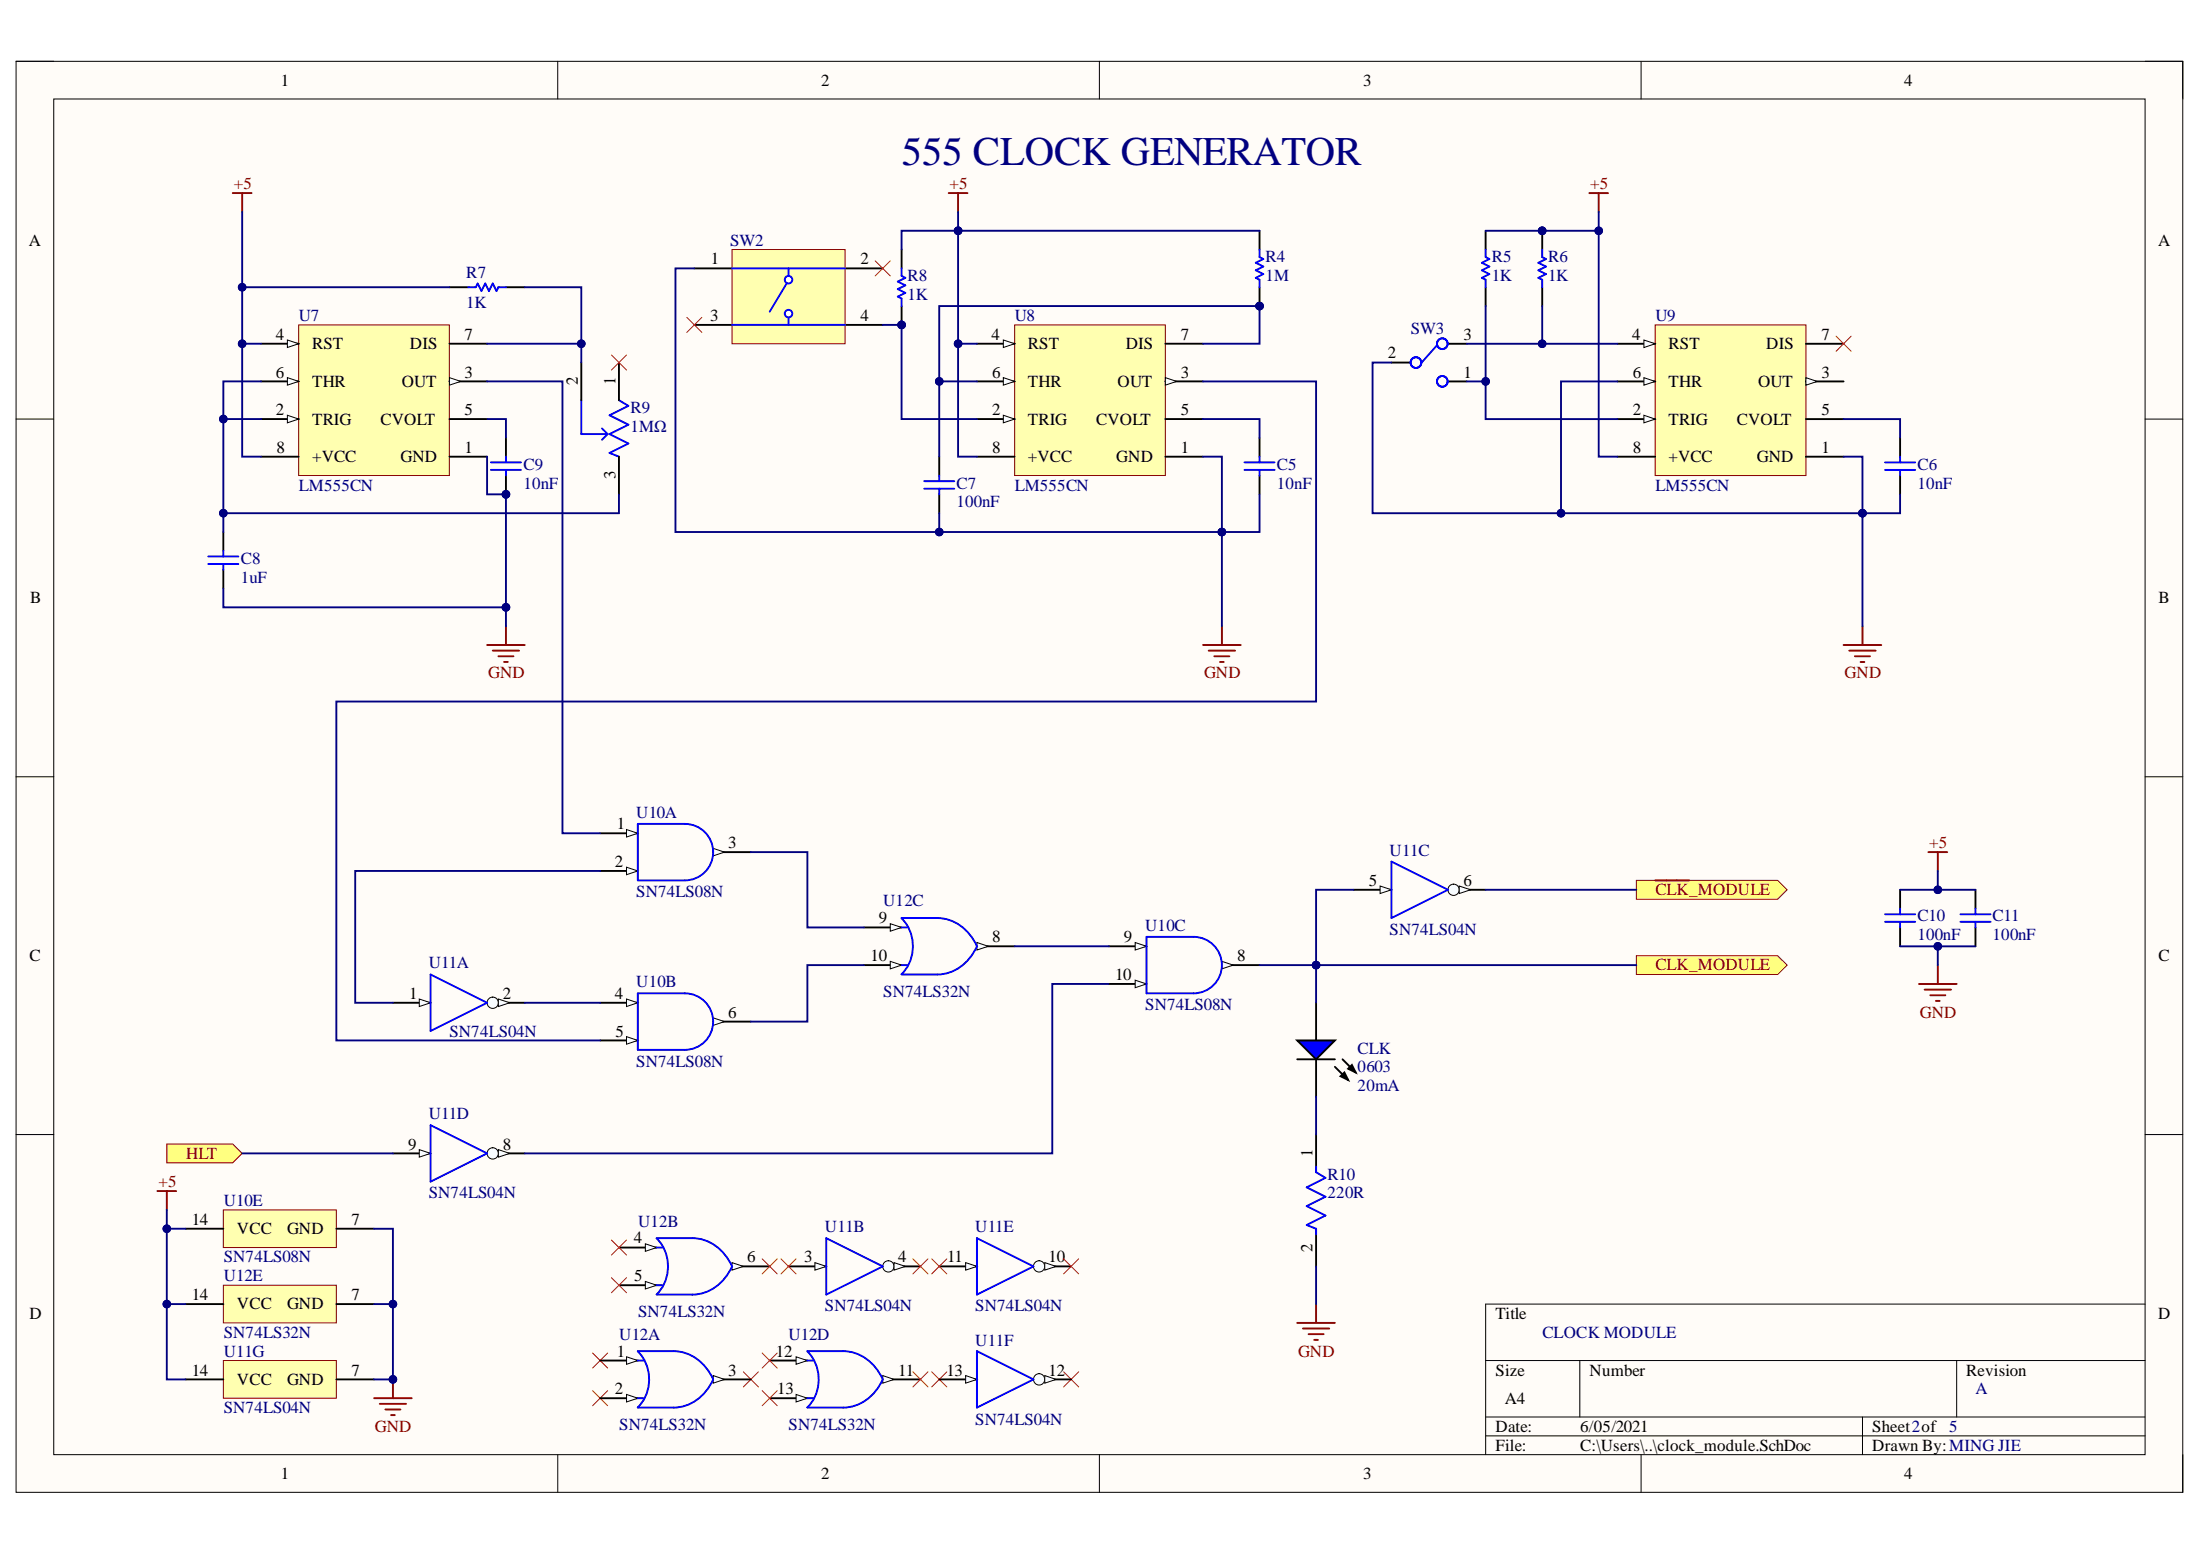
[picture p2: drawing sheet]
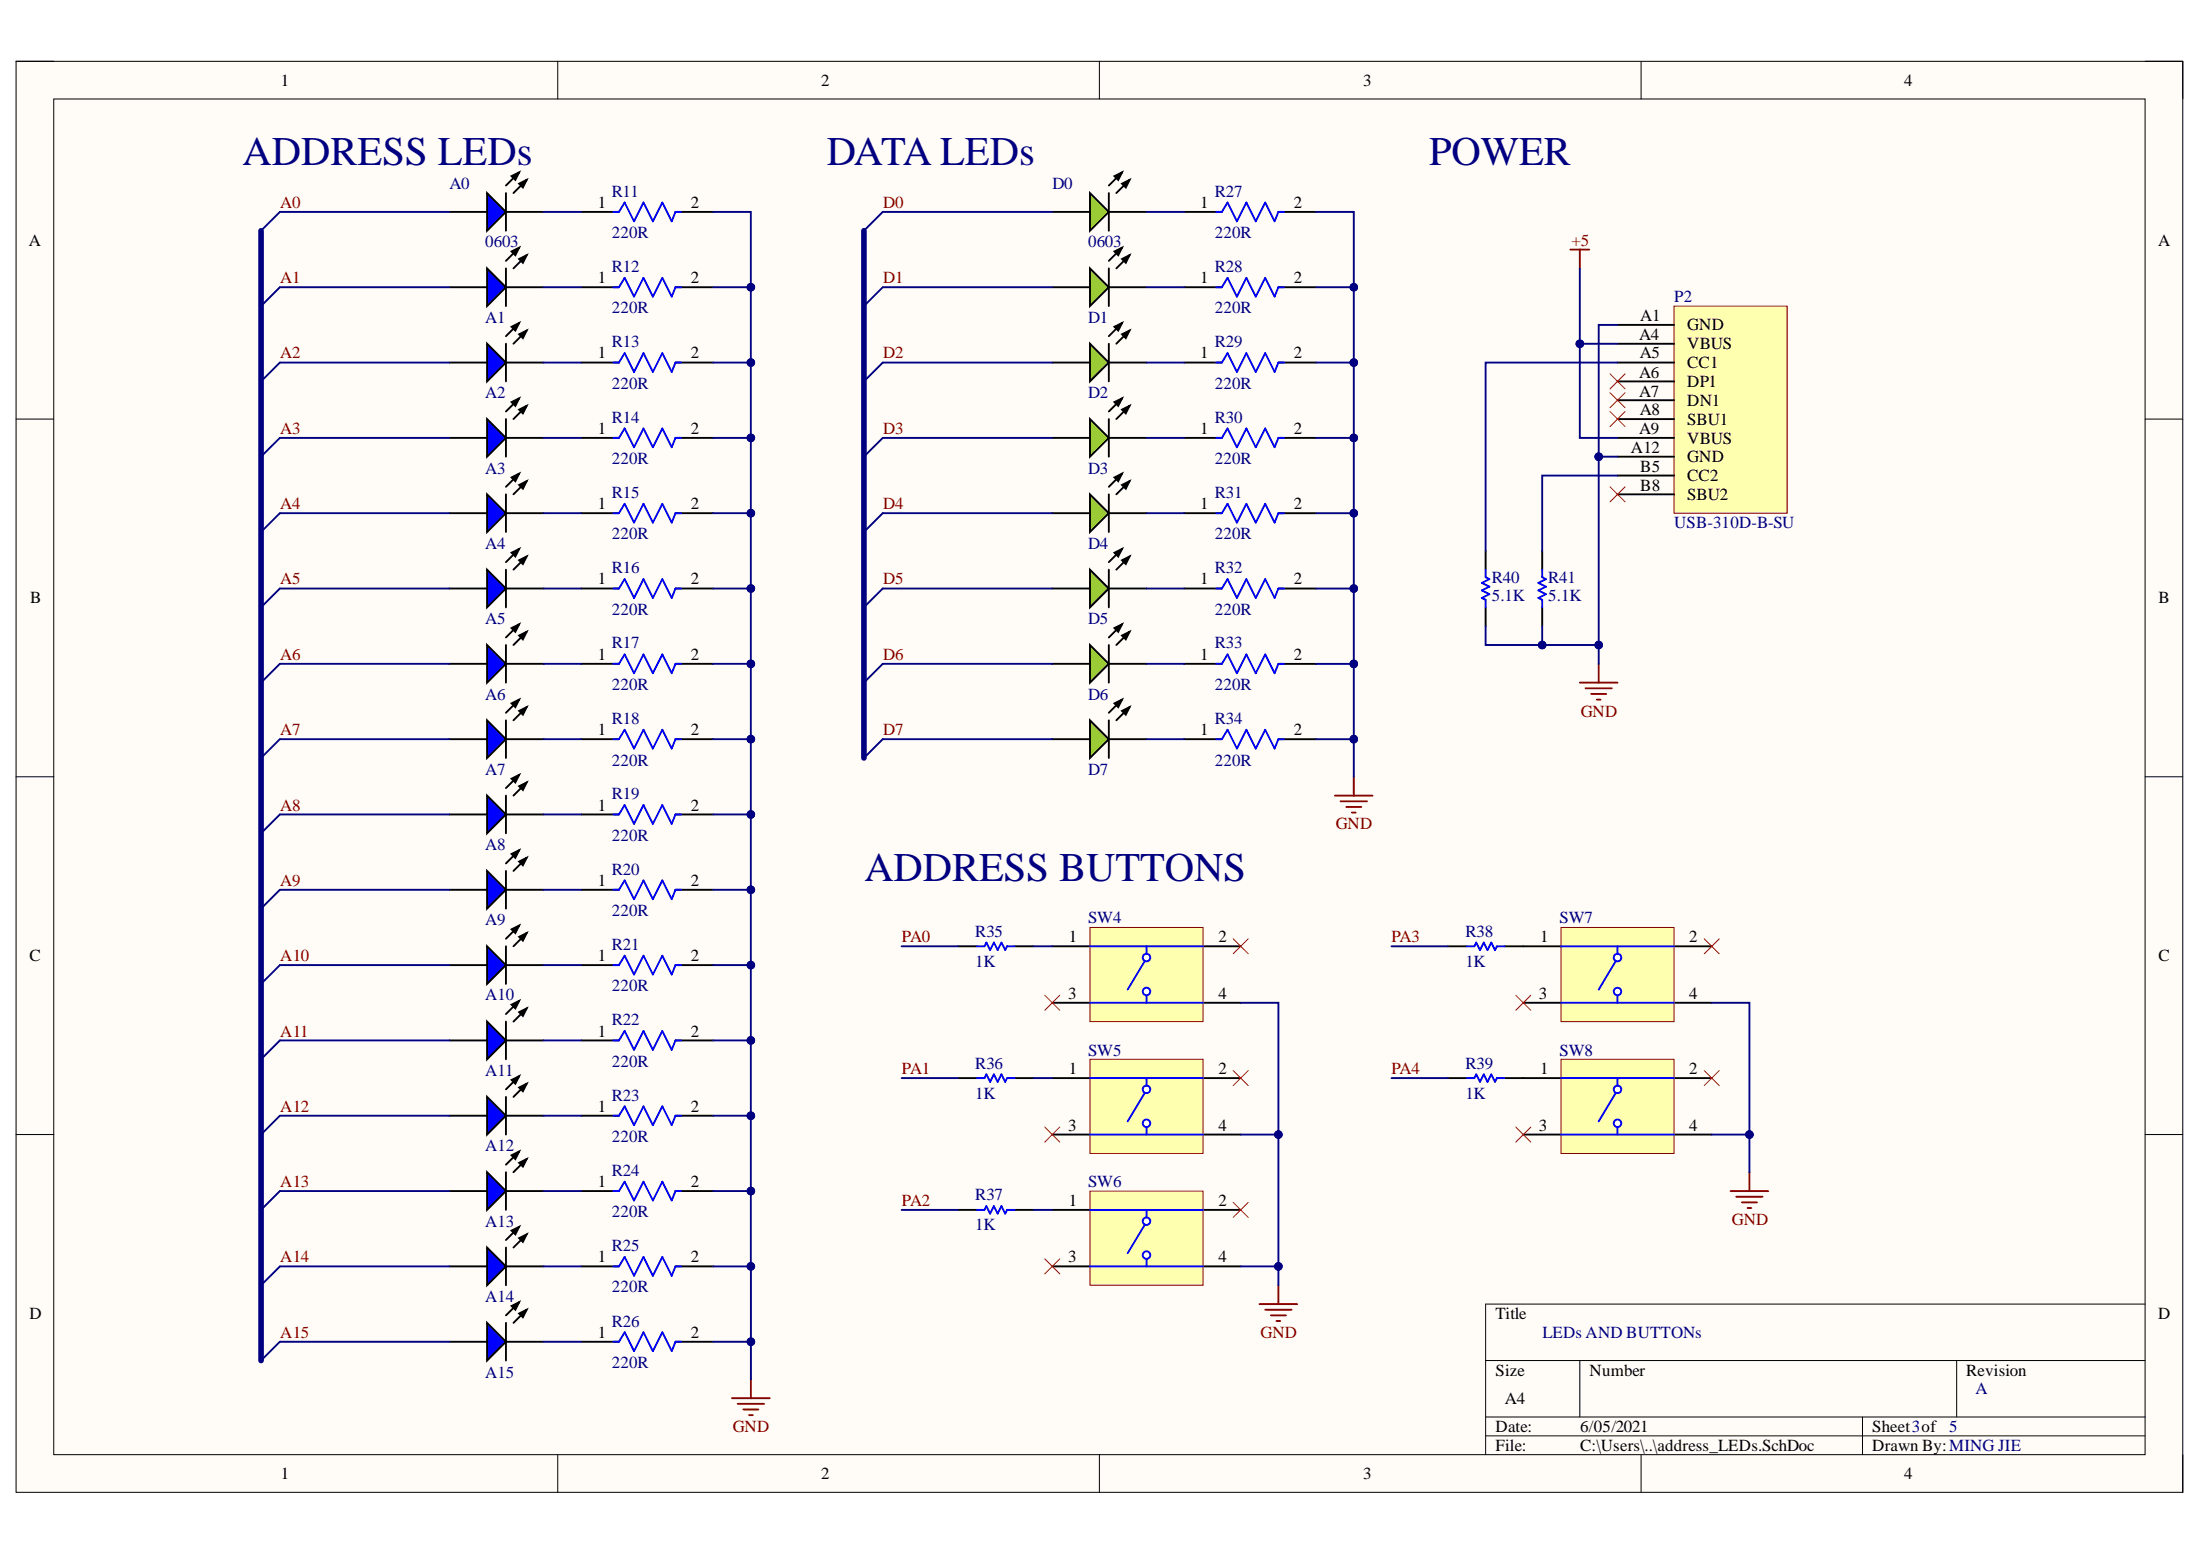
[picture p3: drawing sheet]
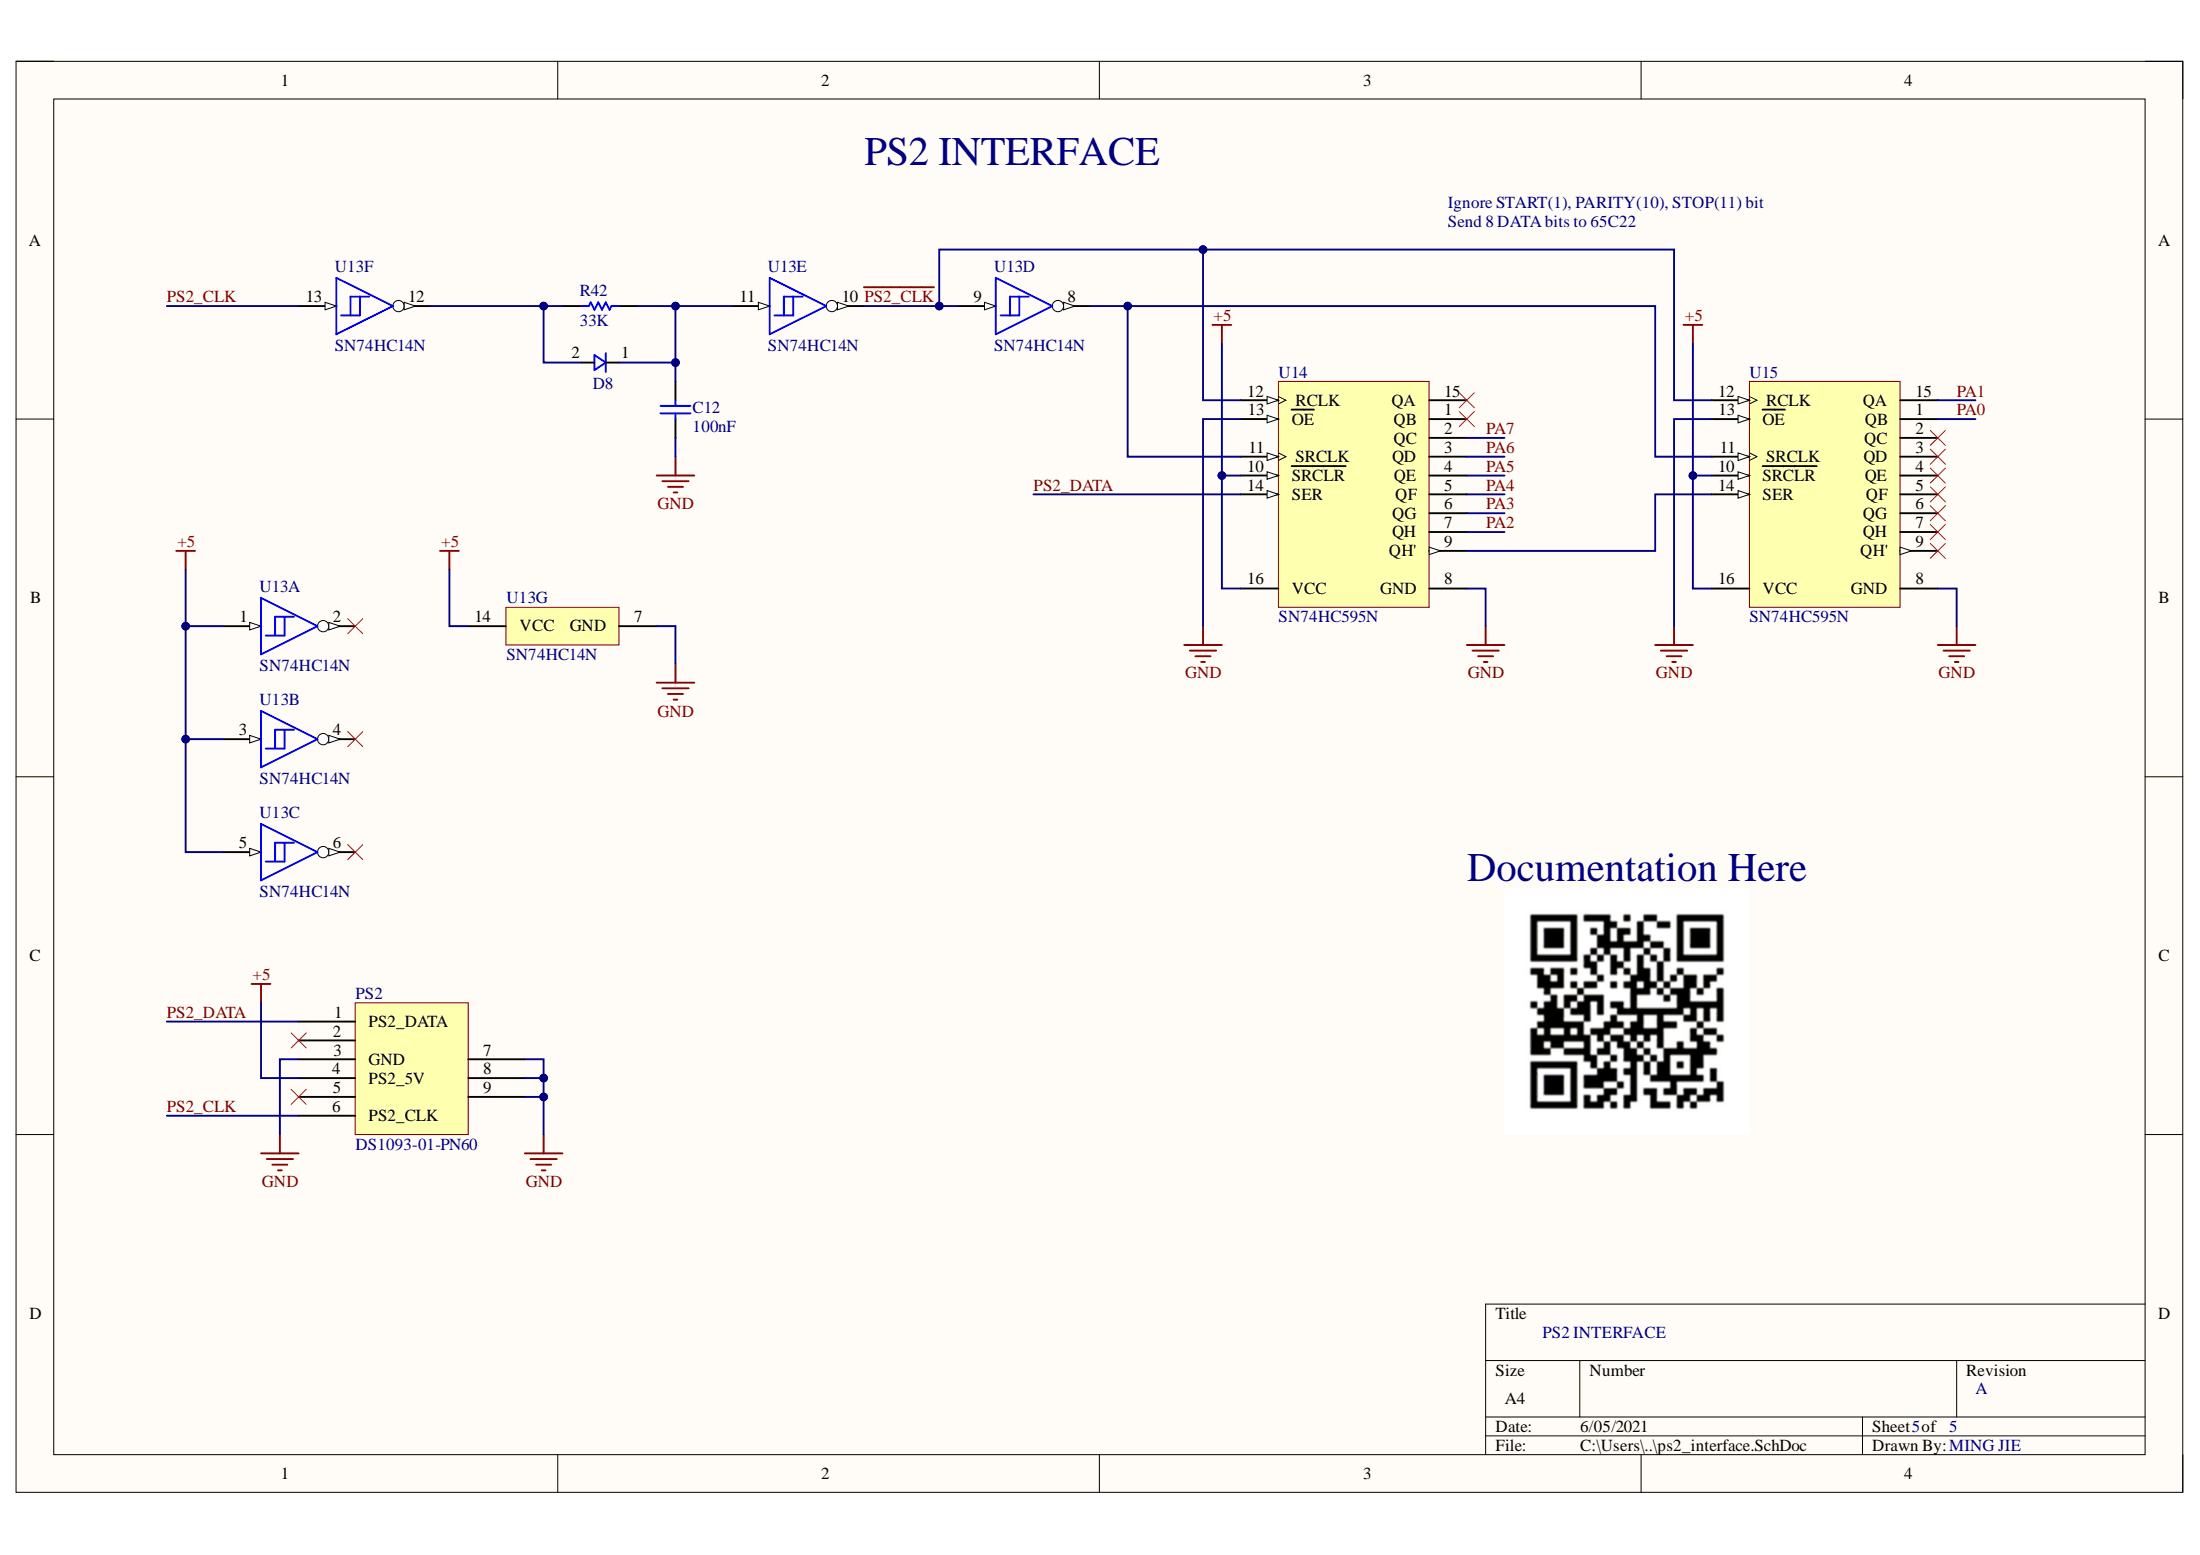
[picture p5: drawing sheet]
# Altium project 6502.PrjPcb
3 sheets, 91 parts. Net scope: global (net labels, ports and power ports of the same name join across sheets).
Board file: 6502_carrier.PcbDoc
Sheets:
  clock_module.SchDoc
  address_LEDs.SchDoc
  ps2_interface.SchDoc

## Sheet clock_module.SchDoc
size A4; SheetNumber: 2; SheetTotal: 5

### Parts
C5  Capacitance: 10nF  [CAPC2013X70X45ML10T25]  (hidden comment: GRM216R71H103KA01D)
C6  Capacitance: 10nF  [CAPC2013X70X45ML10T25]  (hidden comment: GRM216R71H103KA01D)
C7  Capacitance: 100nF  [CAPC2013X135X45ML10T25]  (hidden comment: GRM21BR71H104KA01L)
C8  Capacitance: 1uF  [CAPC2013X70X45NL10T25]  (hidden comment: GRM216R61E105KA12D)
C9  Capacitance: 10nF  [CAPC2013X70X45ML10T25]  (hidden comment: GRM216R71H103KA01D)
C10  Capacitance: 100nF  [CAPC2013X135X45ML10T25]  (hidden comment: GRM21BR71H104KA01L)
C11  Capacitance: 100nF  [CAPC2013X135X45ML10T25]  (hidden comment: GRM21BR71H104KA01L)
CLK  Package Reference: 0603  Test Current: 20mA  [EVRL-0603-2_V]  (hidden comment: 19-217/BHC-ZL1M2RY/3T)
R4  Resistance: 1M  [RESC2013X50X30NL20T20]  (hidden comment: CRCW08051M00JNEA)
R5  Resistance: 1K  [RESC2013X50X30NL20T20]  (hidden comment: CRCW08051K00FKEA)
R6  Resistance: 1K  [RESC2013X50X30NL20T20]  (hidden comment: CRCW08051K00FKEA)
R7  Resistance: 1K  [RESC2013X50X30NL20T20]  (hidden comment: CRCW08051K00FKEA)
R8  Resistance: 1K  [RESC2013X50X30NL20T20]  (hidden comment: CRCW08051K00FKEA)
R9  Resistance: 1MΩ  [FP-3296W-MFG]  (hidden comment: 3296W-1-105LF)
R10  Resistance: 220R  [FP-CRCW0805-e3-MFG]  (hidden comment: CRCW0805220RFKEA)
SW2  K2-1102SP-C4SC-04  [TECO-FSM4JSMA_V]  (value not drawn)
SW3  SS-12D02-VG4  [5_2-54mm_SPDT]  (value not drawn)
U7  LM555CN  [N08E]
U8  LM555CN  [N08E]
U9  LM555CN  [N08E]
U10  SN74LS08N  [N0014A]  (parts A,B,C,E of 5)
U11  SN74LS04N  [N0014A]  (parts A,B,C,D,E,F,G of 7)
U12  SN74LS32N  [N0014A]  (parts A,B,C,D,E of 5)

### Ports
CLK_MODULE (out), HLT (in), ~{CLK}_MODULE (out)

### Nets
+5: C10.1 C11.1 R4.1 R5.2 R6.2 R7.1 R8.2 U7.4(RST) U7.8(+VCC) U8.4(RST) U8.8(+VCC) U9.8(+VCC) U10.14(VCC) U11.14(VCC) U12.14(VCC)
GND: C5.1 C6.1 C7.2 C8.2 C9.1 C10.2 C11.2 R10.2 SW2.1 SW3.2 U7.1(GND) U8.1(GND) U9.1(GND) U9.6(THR) U10.7(GND) U11.7(GND) U12.7(GND)
NetC5_2: C5.2 U8.5(CVOLT)
NetC6_2: C6.2 U9.5(CVOLT)
NetC7_1: C7.1 R4.2 U8.6(THR) U8.7(DIS)
NetC8_1: C8.1 R9.3(CW) U7.2(TRIG) U7.6(THR)
NetC9_2: C9.2 U7.5(CVOLT)
NetCLK_1: CLK.1(A) U10.8(3Y) U11.5(3A) ; port CLK_MODULE
NetCLK_2: CLK.2(K) R10.1
NetR5_1: R5.1 SW3.1 U9.2(TRIG)
NetR6_1: R6.1 SW3.3 U9.4(RST)
NetR7_2: R7.2 R9.2(WIPER) U7.7(DIS)
NetR8_1: R8.1 SW2.4 U8.2(TRIG)
NetU7_3: U7.3(OUT) U10.1(1A)
NetU8_3: U8.3(OUT) U10.5(2B)
NetU10_2: U10.2(1B) U11.1(1A)
NetU10_3: U10.3(1Y) U12.9(3A)
NetU10_4: U10.4(2A) U11.2(~{1Y})
NetU10_6: U10.6(2Y) U12.10(3B)
NetU10_9: U10.9(3A) U12.8(3Y)
NetU10_10: U10.10(3B) U11.8(~{4Y})
NetU11_6: U11.6(~{3Y}) ; port ~{CLK}_MODULE
NetU11_9: U11.9(4A) ; port HLT

Not connected (* = marked no-connect by the designer): R9 1(CCW)*; SW2 2* 3*; U9 3(OUT) 7(DIS)*; U11 3(2A)* 4(~{2Y})* 10(~{5Y})* 11(5A)* 12(~{6Y})* 13(6A)*; U12 1(1A)* 2(1B)* 3(1Y)* 4(2A)* 5(2B)* 6(2Y)* 11(4Y)* 12(4A)* 13(4B)*

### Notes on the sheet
- 555 CLOCK GENERATOR
- CLOCK MODULE
- 2
- 5
- A
- MING JIE

## Sheet address_LEDs.SchDoc
size A4; SheetNumber: 3; SheetTotal: 5

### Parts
A0  Package Reference: 0603  [EVRL-0603-2_V]  (hidden comment: 19-217/BHC-ZL1M2RY/3T)
A1  19-217/BHC-ZL1M2RY/3T  [EVRL-0603-2_V]  (value not drawn)
A2  19-217/BHC-ZL1M2RY/3T  [EVRL-0603-2_V]  (value not drawn)
A3  19-217/BHC-ZL1M2RY/3T  [EVRL-0603-2_V]  (value not drawn)
A4  19-217/BHC-ZL1M2RY/3T  [EVRL-0603-2_V]  (value not drawn)
A5  19-217/BHC-ZL1M2RY/3T  [EVRL-0603-2_V]  (value not drawn)
A6  19-217/BHC-ZL1M2RY/3T  [EVRL-0603-2_V]  (value not drawn)
A7  19-217/BHC-ZL1M2RY/3T  [EVRL-0603-2_V]  (value not drawn)
A8  19-217/BHC-ZL1M2RY/3T  [EVRL-0603-2_V]  (value not drawn)
A9  19-217/BHC-ZL1M2RY/3T  [EVRL-0603-2_V]  (value not drawn)
A10  19-217/BHC-ZL1M2RY/3T  [EVRL-0603-2_V]  (value not drawn)
A11  19-217/BHC-ZL1M2RY/3T  [EVRL-0603-2_V]  (value not drawn)
A12  19-217/BHC-ZL1M2RY/3T  [EVRL-0603-2_V]  (value not drawn)
A13  19-217/BHC-ZL1M2RY/3T  [EVRL-0603-2_V]  (value not drawn)
A14  19-217/BHC-ZL1M2RY/3T  [EVRL-0603-2_V]  (value not drawn)
A15  19-217/BHC-ZL1M2RY/3T  [EVRL-0603-2_V]  (value not drawn)
D0  Package Reference: 0603  [EVRL-0603-2_V]  (hidden comment: 19-217/GHC-YR1S2/3T)
D1  19-217/GHC-YR1S2/3T  [EVRL-0603-2_V]  (value not drawn)
D2  19-217/GHC-YR1S2/3T  [EVRL-0603-2_V]  (value not drawn)
D3  19-217/GHC-YR1S2/3T  [EVRL-0603-2_V]  (value not drawn)
D4  19-217/GHC-YR1S2/3T  [EVRL-0603-2_V]  (value not drawn)
D5  19-217/GHC-YR1S2/3T  [EVRL-0603-2_V]  (value not drawn)
D6  19-217/GHC-YR1S2/3T  [EVRL-0603-2_V]  (value not drawn)
D7  19-217/GHC-YR1S2/3T  [EVRL-0603-2_V]  (value not drawn)
P2  USB-310D-B-SU  [USB-C-THT]
R11  Resistance: 220R  [FP-CRCW0805-e3-MFG]  (hidden comment: CRCW0805220RFKEA)
R12  Resistance: 220R  [FP-CRCW0805-e3-MFG]  (hidden comment: CRCW0805220RFKEA)
R13  Resistance: 220R  [FP-CRCW0805-e3-MFG]  (hidden comment: CRCW0805220RFKEA)
R14  Resistance: 220R  [FP-CRCW0805-e3-MFG]  (hidden comment: CRCW0805220RFKEA)
R15  Resistance: 220R  [FP-CRCW0805-e3-MFG]  (hidden comment: CRCW0805220RFKEA)
R16  Resistance: 220R  [FP-CRCW0805-e3-MFG]  (hidden comment: CRCW0805220RFKEA)
R17  Resistance: 220R  [FP-CRCW0805-e3-MFG]  (hidden comment: CRCW0805220RFKEA)
R18  Resistance: 220R  [FP-CRCW0805-e3-MFG]  (hidden comment: CRCW0805220RFKEA)
R19  Resistance: 220R  [FP-CRCW0805-e3-MFG]  (hidden comment: CRCW0805220RFKEA)
R20  Resistance: 220R  [FP-CRCW0805-e3-MFG]  (hidden comment: CRCW0805220RFKEA)
R21  Resistance: 220R  [FP-CRCW0805-e3-MFG]  (hidden comment: CRCW0805220RFKEA)
R22  Resistance: 220R  [FP-CRCW0805-e3-MFG]  (hidden comment: CRCW0805220RFKEA)
R23  Resistance: 220R  [FP-CRCW0805-e3-MFG]  (hidden comment: CRCW0805220RFKEA)
R24  Resistance: 220R  [FP-CRCW0805-e3-MFG]  (hidden comment: CRCW0805220RFKEA)
R25  Resistance: 220R  [FP-CRCW0805-e3-MFG]  (hidden comment: CRCW0805220RFKEA)
R26  Resistance: 220R  [FP-CRCW0805-e3-MFG]  (hidden comment: CRCW0805220RFKEA)
R27  Resistance: 220R  [FP-CRCW0805-e3-MFG]  (hidden comment: CRCW0805220RFKEA)
R28  Resistance: 220R  [FP-CRCW0805-e3-MFG]  (hidden comment: CRCW0805220RFKEA)
R29  Resistance: 220R  [FP-CRCW0805-e3-MFG]  (hidden comment: CRCW0805220RFKEA)
R30  Resistance: 220R  [FP-CRCW0805-e3-MFG]  (hidden comment: CRCW0805220RFKEA)
R31  Resistance: 220R  [FP-CRCW0805-e3-MFG]  (hidden comment: CRCW0805220RFKEA)
R32  Resistance: 220R  [FP-CRCW0805-e3-MFG]  (hidden comment: CRCW0805220RFKEA)
R33  Resistance: 220R  [FP-CRCW0805-e3-MFG]  (hidden comment: CRCW0805220RFKEA)
R34  Resistance: 220R  [FP-CRCW0805-e3-MFG]  (hidden comment: CRCW0805220RFKEA)
R35  Resistance: 1K  [RESC2013X50X30NL20T20]  (hidden comment: CRCW08051K00FKEA)
R36  Resistance: 1K  [RESC2013X50X30NL20T20]  (hidden comment: CRCW08051K00FKEA)
R37  Resistance: 1K  [RESC2013X50X30NL20T20]  (hidden comment: CRCW08051K00FKEA)
R38  Resistance: 1K  [RESC2013X50X30NL20T20]  (hidden comment: CRCW08051K00FKEA)
R39  Resistance: 1K  [RESC2013X50X30NL20T20]  (hidden comment: CRCW08051K00FKEA)
R40  Resistance: 5.1K  [RESC2013X50X30NL20T20]  (hidden comment: 0805W8F5101T5E)
R41  Resistance: 5.1K  [RESC2013X50X30NL20T20]  (hidden comment: 0805W8F5101T5E)
SW4  K2-1102SP-C4SC-04  [TECO-FSM4JSMA_V]  (value not drawn)
SW5  K2-1102SP-C4SC-04  [TECO-FSM4JSMA_V]  (value not drawn)
SW6  K2-1102SP-C4SC-04  [TECO-FSM4JSMA_V]  (value not drawn)
SW7  K2-1102SP-C4SC-04  [TECO-FSM4JSMA_V]  (value not drawn)
SW8  K2-1102SP-C4SC-04  [TECO-FSM4JSMA_V]  (value not drawn)

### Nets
+5: P2.A4(VBUS) P2.A9(VBUS)
GND: P2.A1(GND) P2.A12(GND) R11.2 R12.2 R13.2 R14.2 R15.2 R16.2 R17.2 R18.2 R19.2 R20.2 R21.2 R22.2 R23.2 R24.2 R25.2 R26.2 R27.2 R28.2 R29.2 R30.2 R31.2 R32.2 R33.2 R34.2 R40.1 R41.1 SW4.4 SW5.4 SW6.4 SW7.4 SW8.4
A0: A0.1(A)
A1: A1.1(A)
A2: A2.1(A)
A3: A3.1(A)
A4: A4.1(A)
A5: A5.1(A)
A6: A6.1(A)
A7: A7.1(A)
A8: A8.1(A)
A9: A9.1(A)
A10: A10.1(A)
A11: A11.1(A)
A12: A12.1(A)
A13: A13.1(A)
A14: A14.1(A)
A15: A15.1(A)
D0: D0.1(A)
D1: D1.1(A)
D2: D2.1(A)
D3: D3.1(A)
D4: D4.1(A)
D5: D5.1(A)
D6: D6.1(A)
D7: D7.1(A)
PA0: R35.1
PA1: R36.1
PA2: R37.1
PA3: R38.1
PA4: R39.1
NetA0_2: A0.2(K) R11.1
NetA1_2: A1.2(K) R12.1
NetA2_2: A2.2(K) R13.1
NetA3_2: A3.2(K) R14.1
NetA4_2: A4.2(K) R15.1
NetA5_2: A5.2(K) R16.1
NetA6_2: A6.2(K) R17.1
NetA7_2: A7.2(K) R18.1
NetA8_2: A8.2(K) R19.1
NetA9_2: A9.2(K) R20.1
NetA10_2: A10.2(K) R21.1
NetA11_2: A11.2(K) R22.1
NetA12_2: A12.2(K) R23.1
NetA13_2: A13.2(K) R24.1
NetA14_2: A14.2(K) R25.1
NetA15_2: A15.2(K) R26.1
NetD0_2: D0.2(K) R27.1
NetD1_2: D1.2(K) R28.1
NetD2_2: D2.2(K) R29.1
NetD3_2: D3.2(K) R30.1
NetD4_2: D4.2(K) R31.1
NetD5_2: D5.2(K) R32.1
NetD6_2: D6.2(K) R33.1
NetD7_2: D7.2(K) R34.1
NetP2_A5: P2.A5(CC1) R40.2
NetP2_B5: P2.B5(CC2) R41.2
NetR35_2: R35.2 SW4.1
NetR36_2: R36.2 SW5.1
NetR37_2: R37.2 SW6.1
NetR38_2: R38.2 SW7.1
NetR39_2: R39.2 SW8.1

Not connected (* = marked no-connect by the designer): P2 A6(DP1)* A7(DN1)* A8(SBU1)* B8(SBU2)*; SW4 2* 3*; SW5 2* 3*; SW6 2* 3*; SW7 2* 3*; SW8 2* 3*

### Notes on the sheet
- (near A0) ADDRESS LEDs
- DATA LEDs
- POWER
- ADDRESS BUTTONS
- LEDs AND BUTTONs
- 3
- 5
- A
- MING JIE

## Sheet ps2_interface.SchDoc
size A4; SheetNumber: 5; SheetTotal: 5

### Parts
C12  Capacitance: 100nF  [CAPC2013X135X45ML10T25]  (hidden comment: GRM21BR71H104KA01L)
D8  Diode, General Purpose  [DO-214AC/SMA]  (value not drawn)
PS2  DS1093-01-PN60  [PS2_PORT]
R42  Resistance: 33K  [RESC2013X50X30NL20T20]  (hidden comment: 0805W8F3302T5E)
U13  SN74HC14N  [N0014A]  (parts A,B,C,D,E,F,G of 7)
U14  SN74HC595N  [N0016A]
U15  SN74HC595N  [N0016A]

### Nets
+5: PS2.4(PS2_5V) U13.1(1A) U13.3(2A) U13.5(3A) U13.14(VCC) U14.10(~{SRCLR}) U14.16(VCC) U15.10(~{SRCLR}) U15.16(VCC)
GND: C12.2 PS2.3(GND) PS2.7 PS2.8 PS2.9 U13.7(GND) U14.8(GND) U14.13(~{OE}) U15.8(GND) U15.13(~{OE})
~{PS2_CLK}: U13.9(4A) U13.10(~{5Y}) U14.12(RCLK) U15.12(RCLK)
PA0: U15.1(QB)
PA1: U15.15(QA)
PA2: U14.7(QH)
PA3: U14.6(QG)
PA4: U14.5(QF)
PA5: U14.4(QE)
PA6: U14.3(QD)
PA7: U14.2(QC)
PS2_CLK: PS2.6(PS2_CLK) U13.13(6A)
PS2_DATA: PS2.1(PS2_DATA) U14.14(SER)
NetC12_1: C12.1 D8.1 R42.2 U13.11(5A)
NetD8_2: D8.2 R42.1 U13.12(~{6Y})
NetU13_8: U13.8(~{4Y}) U14.11(SRCLK) U15.11(SRCLK)
NetU14_9: U14.9(QH') U15.14(SER)

Not connected (* = marked no-connect by the designer): PS2 2* 5*; U13 2(~{1Y})* 4(~{2Y})* 6(~{3Y})*; U14 1(QB)* 15(QA)*; U15 2(QC)* 3(QD)* 4(QE)* 5(QF)* 6(QG)* 7(QH)* 9(QH')*

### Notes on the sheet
- PS2 INTERFACE
- Ignore START(1), PARITY(10), STOP(11) bit
- Send 8 DATA bits to 65C22
- Documentation Here
- 5
- A
- MING JIE

## Nets that join several sheets
+5: clock_module (15 pins), address_LEDs (P2.A4 P2.A9), ps2_interface (9 pins)
GND: clock_module (17 pins), address_LEDs (33 pins), ps2_interface (10 pins)
PA0: address_LEDs (R35.1), ps2_interface (U15.1)
PA1: address_LEDs (R36.1), ps2_interface (U15.15)
PA2: address_LEDs (R37.1), ps2_interface (U14.7)
PA3: address_LEDs (R38.1), ps2_interface (U14.6)
PA4: address_LEDs (R39.1), ps2_interface (U14.5)
